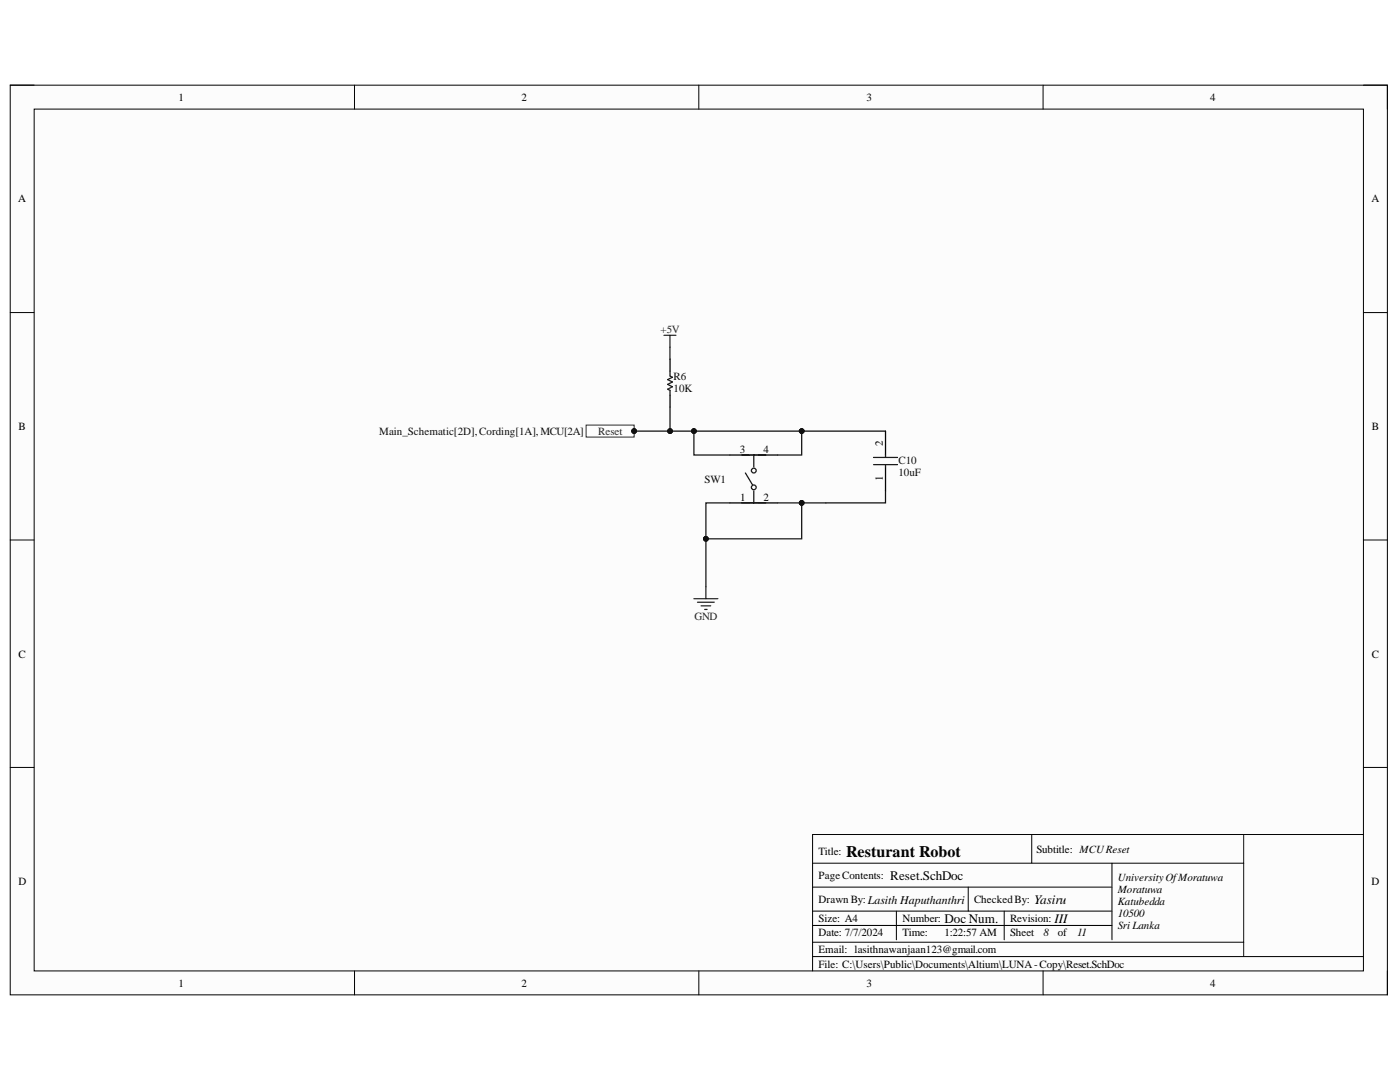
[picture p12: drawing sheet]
<svg xmlns="http://www.w3.org/2000/svg" width="279mm" height="216mm" viewBox="0 0 279 216" stroke-linecap="round" stroke-linejoin="round" font-family="sans-serif">
<path d="M2 17h274.9v181.5h-274.9z" fill-rule="evenodd" fill="#fcfcfc"/>
<path d="M2 17h274.9v181.5h-274.9z" fill="none" stroke="#000" stroke-width=".2"/>
<path d="M6.8 21.8h265.3v171.9h-265.3z" fill-rule="evenodd" fill="#fcfcfc"/>
<g fill="none" stroke="#000" stroke-width=".2">
<path d="M2 17h4.8M70.7 17v4.8M139.5 17v4.8M208.2 17v4.8M272.1 17h4.8v4.8M6.8 21.8h265.3v171.9h-265.3zM2 62.4h4.8M272.1 62.4h4.8M2 107.8h4.8M272.1 107.8h4.8M2 153.1h4.8M272.1 153.1h4.8"/>
<path d="M162.2 177h59.7M162.2 172.2h86M193.2 177v4.8M205.9 166.5v5.7M221.9 172.2v15.3M248.2 166.5v24.4M272.1 166.5h-109.9v27.2M70.8 193.7v4.8M139.5 193.7v4.8M162.2 181.8h59.7M162.2 184.7h59.7M162.2 188h86"/>
<path d="M162.2 190.9h109.9M178.9 181.8v5.7M200.4 181.8v5.7M208.2 193.7v4.8M276.9 193.7v4.8"/>
</g>
<path d="M145.7 90.8h9.5M145.7 100.3h9.5" fill="none" stroke="#000" stroke-width=".25"/>
<g fill="none" stroke="#1c1c1c" stroke-width=".25">
<path d="M148 90.8h4.8M148.8 94.4l1.4 2.4M150.4 90.8v2.4M150.4 98v2.3M148 100.3h4.8"/>
<circle cx="150.4" cy="97.2" r=".48"/>
<circle cx="150.4" cy="93.9" r=".48"/>
</g>
<path d="M138.5 119.5h4.8M140.9 117.1v2.4M139.2 120.2h3.3M139.9 120.9h1.9M140.6 121.6h.5" fill="none" stroke="#262626" stroke-width=".25"/>
<path d="M117 84.8h9.6v2.4h-9.6z" fill-rule="evenodd" fill="#fefefe"/>
<path d="M117 84.8h9.6v2.4h-9.6z" fill="none" stroke="#262626" stroke-width=".2"/>
<circle cx="126.6" cy="86" r=".48" fill="#0e0e0e"/>
<circle cx="126.6" cy="86" r=".48" fill="none" stroke="#0e0e0e" stroke-width=".2"/>
<path d="M132.5 66.9h2.4M133.7 66.9v2.4" fill="none" stroke="#262626" stroke-width=".25"/>
<path d="M133.7 71.7v2.4M133.7 78.9v2.3M176.7 86v4.8M176.7 93.2v4.8" fill="none" stroke="#000" stroke-width=".25"/>
<path d="M133.7 74.1v.9l.5 .3-1 .4 1 .5-1 .5 1 .5-1 .5 .5 .2v1M138.5 86v4.8h7.2M174.3 92.7h4.8M174.3 91.3h4.8M176.7 90.8v.5M176.7 92.7v.5" fill="none" stroke="#1c1c1c" stroke-width=".25"/>
<path d="M176.7 98v2.3h-11.9" fill="none" stroke="#0e0e0e" stroke-width=".25"/>
<circle cx="138.5" cy="86" r=".48" fill="#0e0e0e"/>
<circle cx="138.5" cy="86" r=".48" fill="none" stroke="#0e0e0e" stroke-width=".2"/>
<path d="M160 86v4.8h-4.8" fill="none" stroke="#1c1c1c" stroke-width=".25"/>
<circle cx="160" cy="86" r=".48" fill="#0e0e0e"/>
<circle cx="160" cy="86" r=".48" fill="none" stroke="#0e0e0e" stroke-width=".2"/>
<path d="M145.7 100.3h-4.8v7.2h19.1v-7.2" fill="none" stroke="#1c1c1c" stroke-width=".25"/>
<circle cx="140.9" cy="107.5" r=".48" fill="#0e0e0e"/>
<circle cx="140.9" cy="107.5" r=".48" fill="none" stroke="#0e0e0e" stroke-width=".2"/>
<circle cx="160" cy="100.3" r=".48" fill="#0e0e0e"/>
<circle cx="160" cy="100.3" r=".48" fill="none" stroke="#0e0e0e" stroke-width=".2"/>
<path d="M155.2 100.3h9.6" fill="none" stroke="#1c1c1c" stroke-width=".25"/>
<circle cx="160" cy="100.3" r=".48" fill="#0e0e0e"/>
<circle cx="160" cy="100.3" r=".48" fill="none" stroke="#0e0e0e" stroke-width=".2"/>
<path d="M140.9 107.5v9.6" fill="none" stroke="#1c1c1c" stroke-width=".25"/>
<circle cx="140.9" cy="107.5" r=".48" fill="#0e0e0e"/>
<circle cx="140.9" cy="107.5" r=".48" fill="none" stroke="#0e0e0e" stroke-width=".2"/>
<path d="M133.7 69.3v2.4M133.7 81.2v4.8h.5" fill="none" stroke="#1c1c1c" stroke-width=".25"/>
<circle cx="133.7" cy="86" r=".48" fill="#0e0e0e"/>
<circle cx="133.7" cy="86" r=".48" fill="none" stroke="#0e0e0e" stroke-width=".2"/>
<path d="M126.5 86h7.2" fill="none" stroke="#0e0e0e" stroke-width=".25"/>
<circle cx="126.6" cy="86" r=".48" fill="#0e0e0e"/>
<circle cx="126.6" cy="86" r=".48" fill="none" stroke="#0e0e0e" stroke-width=".2"/>
<circle cx="133.7" cy="86" r=".48" fill="#0e0e0e"/>
<circle cx="133.7" cy="86" r=".48" fill="none" stroke="#0e0e0e" stroke-width=".2"/>
<path d="M134.2 86h42.5" fill="none" stroke="#0e0e0e" stroke-width=".25"/>
<circle cx="138.5" cy="86" r=".48" fill="#0e0e0e"/>
<circle cx="138.5" cy="86" r=".48" fill="none" stroke="#0e0e0e" stroke-width=".2"/>
<circle cx="160" cy="86" r=".48" fill="#0e0e0e"/>
<circle cx="160" cy="86" r=".48" fill="none" stroke="#0e0e0e" stroke-width=".2"/>
<text font-size="3.2" x="168.9" y="171">Resturant Robot</text>
<g font-size="2.6">
<text x="177.7" y="175.5">Reset.SchDoc</text>
<text x="188.5" y="184.1">Doc Num.</text>
<text x="206.4" y="180.3">Yasiru</text>
<text x="210.5" y="184.1">III</text>
</g>
<g font-size="2.2">
<text x="35.6" y="20.1">1</text>
<text x="104.1" y="20.1">2</text>
<text x="172.9" y="20.1">3</text>
<text x="241.5" y="20.1">4</text>
<text x="3.6" y="40.4">A</text>
<text x="273.7" y="40.4">A</text>
<text x="3.7" y="85.8">B</text>
<text x="176.2" y="88.9" transform="rotate(-90 176.2 88.9)">2</text>
<text x="273.8" y="85.8">B</text>
<text x="147.6" y="90.3">3</text>
<text x="152.4" y="90.3">4</text>
<text x="176.2" y="95.9" transform="rotate(-90 176.2 95.9)">1</text>
<text x="147.7" y="99.9">1</text>
<text x="152.4" y="99.9">2</text>
<text x="3.7" y="131.2">C</text>
<text x="273.8" y="131.2">C</text>
<text x="163.4" y="170.6">Title:</text>
<text x="206.8" y="170.1">Subtitle: MCUReset</text>
<text x="3.7" y="176.6">D</text>
<text x="163.4" y="175.4">PageContents:</text>
<text x="223.1" y="175.9">UniversityOfMoratuwa</text>
<text x="223.1" y="178.2">Moratuwa</text>
<text x="273.7" y="176.6">D</text>
<text x="163.4" y="184">Size: A4</text>
<text x="163.4" y="180.2">Drawn By:Lasith Haputhanthri</text>
<text x="180.1" y="184">Number:</text>
<text x="194.4" y="180.2">CheckedBy:</text>
<text x="201.6" y="184">Revision:</text>
<text x="223.1" y="180.7">Katubedda</text>
<text x="223.1" y="183">10500</text>
<text x="223.1" y="185.4">Sri Lanka</text>
<text x="163.4" y="186.9">Date: 7/7/2024</text>
<text x="163.4" y="190.2">Email: lasithnawanjaan123@gmail.com</text>
<text x="180.1" y="186.9">Time:</text>
<text x="188.5" y="186.9">1:22:57 AM</text>
<text x="201.6" y="186.9">Sheet</text>
<text x="208.3" y="186.9">8</text>
<text x="211.1" y="186.9">of</text>
<text x="214.9" y="186.9">11</text>
<text x="35.6" y="196.9">1</text>
<text x="104.1" y="196.9">2</text>
<text x="163.4" y="193.1">File: C:\Users\Public\Documents\Altium\LUNA-Copy\Reset.SchDoc</text>
<text x="172.9" y="196.9">3</text>
<text x="241.5" y="196.9">4</text>
</g>
<g font-size="2.2" fill="#262626">
<text x="131.8" y="66.5">+5V</text>
<text x="119.4" y="86.8">Reset</text>
<text x="138.6" y="123.8">GND</text>
</g>
<g font-size="2.2" fill="#0e0e0e">
<text x="134.4" y="75.8">R6</text>
<text x="134.4" y="78.2">10K</text>
<text x="75.7" y="86.8">Main_Schematic[2D], Cording[1A], MCU[2A]</text>
<text x="179.3" y="92.5">C10</text>
<text x="179.3" y="94.9">10uF</text>
<text x="140.6" y="96.3">SW1</text>
</g>
</svg>
